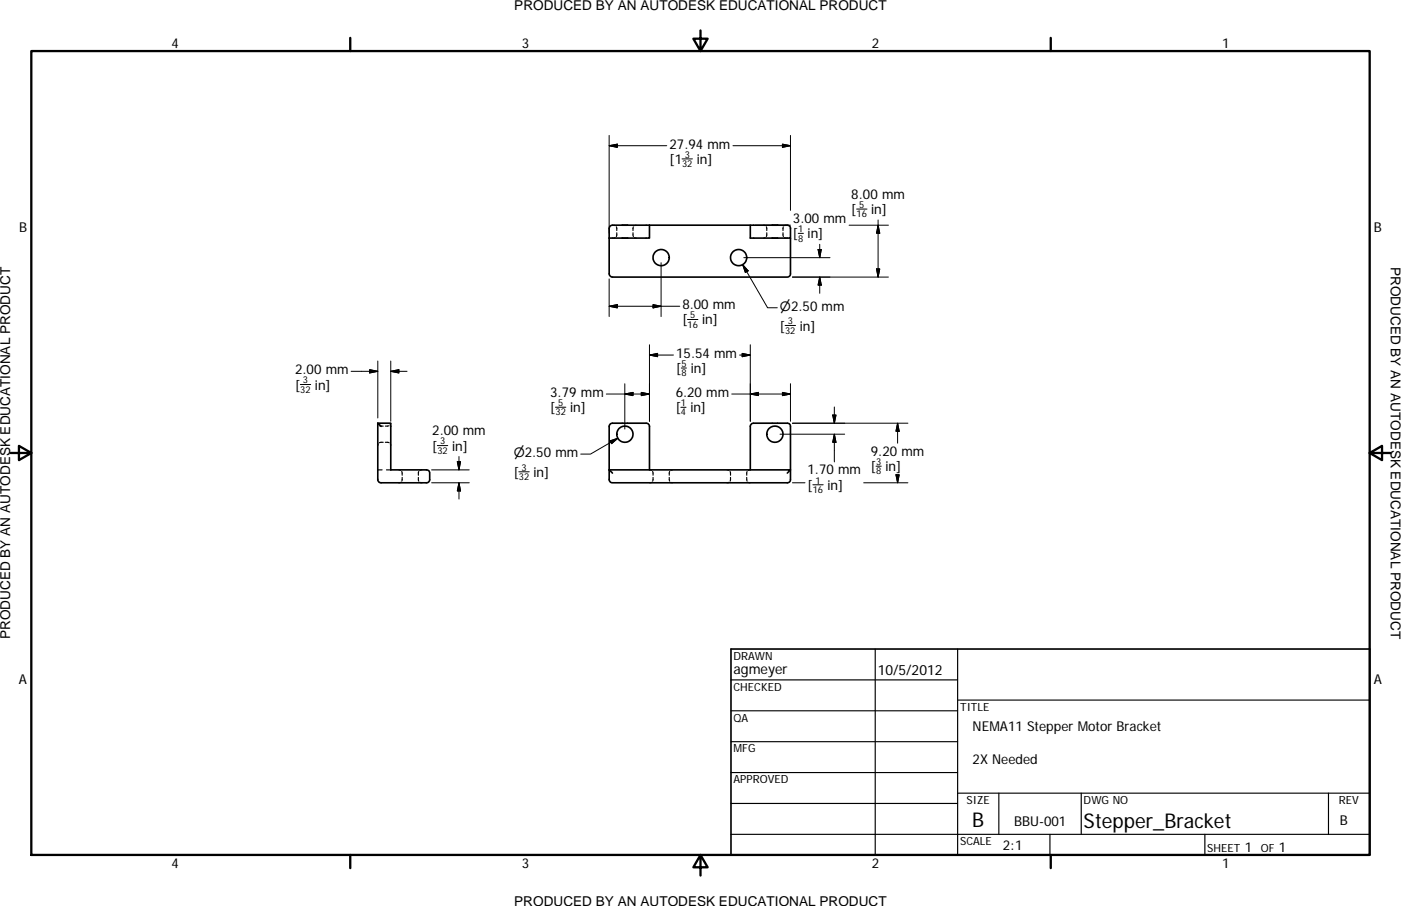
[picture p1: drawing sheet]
<svg xmlns="http://www.w3.org/2000/svg" width="432mm" height="279mm" viewBox="0 0 432 279" stroke-linecap="round" stroke-linejoin="round" font-family="sans-serif">
<g fill="none" stroke="#000" stroke-width=".51">
<path d="M191.8 69.4h1.6M191.8 73.4h1.6M200.2 69.4h-11.4a1.01 1.01 0 0 0-1.1 1v14a1.09 1.09 0 0 0 1.1 1h53.9a1.01 1.01 0 0 0 .9-1v-11M200.2 69.4h31M200.2 69.4v4h-12.5M231.2 69.4h11.5a.94 .94 0 0 1 .9 1v3h-12.4zM238 69.4h1.6M238 73.4h1.6M116.4 130.5h4v14.4h11a.94 .94 0 0 1 1 1v2.2l-.7 .8h-14.2l-.7-.2-.4-.8zM116.4 130.5l1.1 1M188.8 145.9l-1.1-1h55.9l-.9 1M200.2 144.9v-13.4l-.4-.8-.6-.2h-10.4l-.7 .2-.4 .8v16.4l.6 .9 54.4 .1 .6-.2 .3-.8v-16.4l-.3-.8-.6-.2h-10.4l-.7 .2-.4 .8v13.4"/>
<path d="M225.3 200.2h196.8v63.5h-196.8z"/>
<circle cx="203.8" cy="79.4" r="2.49"/>
<circle cx="227.7" cy="79.4" r="2.49"/>
<circle cx="192.6" cy="133.9" r="2.5"/>
<circle cx="238.8" cy="133.9" r="2.5"/>
</g>
<g fill="none" stroke="#000" stroke-width=".36">
<path d="M189.1 69.4l.5 .2M189.6 73.3l-.5 .1M189.9 70l.2 1.1M190.1 71.8l-.2 1.1M195.1 71.8l.1 1.1M195.2 70l-.1 1.1M195.6 73.3l.5 .1M196.1 69.4l-.5 .2M235.3 69.4l.5 .2M235.8 73.3l-.5 .1M236.2 70l.1 1.1M236.3 71.8l-.1 1.1"/>
<path d="M241.3 71.8l.1 1.1M241.4 70l-.1 1.1M241.8 73.3l.5 .1M242.3 69.4l-.5 .2M116.5 130.5l.1 .5M116.6 136.9l-.2 .5M117 131.3l1.1 .1M118.1 136.4l-1.2 .1M118.8 136.4l1.1 .1M119.9 131.3l-1.1 .1M120.3 136.9l.1 .5M120.4 130.5l-.1 .5"/>
<path d="M116.4 144.9h1.4M119.1 144.9h1.3M122.9 144.9l.5 .1M123.4 148.8l-.5 .1M123.8 145.4l.2 1.2M124 147.2l-.2 1.2M128.9 147.2l.2 1.2M129.1 145.4l-.2 1.2M129.4 148.8l.5 .1M129.9 144.9l-.5 .1M200.3 144.9l.5 .1M200.8 148.8l-.5 .1"/>
<path d="M201.1 145.4l.2 1.2M201.3 147.2l-.2 1.2M206.3 147.2l.1 1.2M206.4 145.4l-.1 1.2M206.8 148.8l.5 .1M207.3 144.9l-.5 .1M224.2 144.9l.4 .1M224.6 148.8l-.4 .1M225 145.4l.1 1.2M225.1 147.2l-.1 1.2M230.1 147.2l.2 1.2M230.3 145.4l-.2 1.2"/>
<path d="M230.7 148.8l.4 .1M231.1 144.9l-.4 .1M225.3 209.7h69.8M225.3 219.2h69.8M269.7 200.2v63.5M295.1 215.9h127M295.1 200.2v63.5M225.3 228.7h69.8M225.3 238.3h69.8M225.3 247.8h69.8M225.3 257.3h196.8M295.1 244.6h127"/>
<path d="M307.8 244.6v12.7M323.6 257.3v6.4M333.2 244.6v12.7M371.3 257.3v6.4M409.4 244.6v12.7"/>
</g>
<path d="M9.7 15.7h412.4v248h-412.4zM107.9 11.7v4M215.9 9.4v6.3l-2.2-3.8h4.4l-2.2 3.8M323.8 11.7v4M3.3 139.7h6.4l-3.9-2.2v4.4l3.9-2.2M422.1 139.7l3.9 2.2v-4.4l-3.9 2.2h6.4M107.9 263.7v4M215.9 263.7l2.2 3.8h-4.4l2.2-3.8v6.3M323.8 263.7v4" fill="none" stroke="#000" stroke-width=".71"/>
<g fill="none" stroke="#000" stroke-width=".31">
<path d="M187.7 41.8v30.1M187.7 44.9l2.6-.5v1zM187.7 44.9h17.8M210.2 49h3.2M241.2 44.5l2.4 .4-2.4 .5zM243.6 41.8v23.1M243.6 44.9h-17.7M229.2 79.5h26.6M232.8 69.4h10.8M246 72h1.6M252.1 76.9h1l-.5 2.6zM252.6 75.3v4.2"/>
<path d="M261.7 69.4h12.1M264 64.5h3.2M270.6 69.4l.5 2.5h-.9zM270.6 67.8v17.6M187.7 94.4h21.8M187.7 86v11.6M187.7 94.4l2.6-.5v1.1zM201.3 93.9l2.5 .5-2.5 .6zM203.8 81v16.6M211.9 98.5h3.2M228.9 81.6l7.7 13.3h3M228.9 81.6l1.7 1.9-.9 .5z"/>
<path d="M244.2 85.4h29.6M252.6 85.4v5M252.6 85.4l.5 2.5h-1zM270.2 82.9h.9l-.5 2.5zM92.6 118.6h3.2M108.2 114.5h8.2M113.9 114l2.5 .5-2.5 .5zM116.4 111.3v17.6M120.4 111.3v18.6M120.4 114.5l2.5-.5v1zM120.4 114.5h5.1M192.6 118.3v14"/>
<path d="M200.2 106.3v23.6M200.2 109.5l2.5-.5v1zM200.2 109.5h7.4M210 113.5h1.6M227.9 109.5h3.3M228.7 109l2.5 .5-2.5 .5zM231.2 106.3v23.6M242 100.4h3.2M243.6 118.3v11.6M134.8 137.4h3.2M171.2 125.6h3.2M186.9 121.5h13.3"/>
<path d="M188 136l2.4-.9-1.9 1.7zM190.4 135.1l-8.4 4.9h-3M192.6 121.5l2.5-.5v1zM197.7 121l2.5 .5-2.5 .5zM209.8 125.6h1.7M225.5 121.5h18.1M231.2 121.5l2.6-.5v1zM240.4 133.9h19.9M241.2 121l2.4 .5-2.4 .5zM256.6 128h1.1l-.5 2.5zM257.2 125.5v5M257.2 133.9v8.6"/>
<path d="M257.2 133.9l.5 2.5h-1.1zM276.6 130.5v6.2M276.6 130.5l.5 2.5h-1zM279.8 130.5h-35.6M133 144.9h11.6M133 148.9h11.6M140.9 142.4h1l-.4 2.5zM141.5 140.8v4.1M141.5 148.9l.4 2.5h-1zM141.5 148.9v5M159.9 145.5h3.2M244.2 148.9h3.9"/>
<path d="M250.5 149.5h3.2M266.2 148.9h13.6M270 143.8h1.6M276.1 146.4h1l-.5 2.5zM276.6 146.4v2.5"/>
</g>
<g fill="#000" stroke="#000" stroke-width=".31">
<path d="M187.7 44.9l2.6-.5v1zM241.2 44.5l2.4 .4-2.4 .5zM252.1 76.9h1l-.5 2.6zM270.6 69.4l.5 2.5h-.9zM187.7 94.4l2.6-.5v1.1zM201.3 93.9l2.5 .5-2.5 .6zM228.9 81.6l1.7 1.9-.9 .5zM252.6 85.4l.5 2.5h-1zM270.2 82.9h.9l-.5 2.5zM113.9 114l2.5 .5-2.5 .5zM120.4 114.5l2.5-.5v1zM200.2 109.5l2.5-.5v1z"/>
<path d="M228.7 109l2.5 .5-2.5 .5zM188 136l2.4-.9-1.9 1.7zM192.6 121.5l2.5-.5v1zM197.7 121l2.5 .5-2.5 .5zM231.2 121.5l2.6-.5v1zM241.2 121l2.4 .5-2.4 .5zM256.6 128h1.1l-.5 2.5zM257.2 133.9l.5 2.5h-1.1zM276.6 130.5l.5 2.5h-1zM140.9 142.4h1l-.4 2.5zM141.5 148.9l.4 2.5h-1zM276.1 146.4h1l-.5 2.5z"/>
</g>
<g font-size="6.3">
<text x="299.6" y="255.1">B</text>
<text x="334" y="255.3">Stepper_Bracket</text>
</g>
<g font-size="4.4">
<text x="226" y="208">agmeyer</text>
<text x="270.5" y="208.2">10/5/2012</text>
</g>
<g font-size="4.2">
<text x="158.5" y="3.1">PRODUCED BY AN AUTODESK EDUCATIONAL PRODUCT</text>
<text x="52.8" y="14.8">4</text>
<text x="160.8" y="14.8">3</text>
<text x="268.7" y="14.8">2</text>
<text x="376.7" y="14.8">1</text>
<text x="206.3" y="45.8">27.94 mm</text>
<text x="206.3" y="50.5">[1</text>
<text x="214.7" y="50.5">in]</text>
<text x="262.4" y="61.3">8.00 mm</text>
<text x="5.9" y="71.4">B</text>
<text x="244.4" y="68.8">3.00 mm</text>
<text x="262.4" y="66">[</text>
<text x="268.5" y="66">in]</text>
<text x="423.4" y="71.4">B</text>
<text x="244.4" y="73.5">[ in]</text>
<text x="428.7" y="82.3" transform="rotate(90 428.7 82.3)">PRODUCED BY AN AUTODESK EDUCATIONAL PRODUCT</text>
<text x="210.3" y="95.4">8.00 mm</text>
<text x="210.3" y="100.1">[</text>
<text x="216.4" y="100.1">in]</text>
<text x="240.4" y="101.9">[</text>
<text x="246.5" y="101.9">in]</text>
<text x="208.4" y="110.4">15.54 mm</text>
<text x="91" y="115.4">2.00 mm</text>
<text x="208.4" y="115">[ in]</text>
<text x="91" y="120.1">[</text>
<text x="97.1" y="120.1">in]</text>
<text x="169.6" y="122.4">3.79 mm</text>
<text x="208.3" y="122.4">6.20 mm</text>
<text x="169.6" y="127.1">[</text>
<text x="175.7" y="127.1">in]</text>
<text x="208.3" y="127.1">[ in]</text>
<text x="133.2" y="134.3">2.00 mm</text>
<text x="133.2" y="139">[</text>
<text x="139.3" y="139">in]</text>
<text x="268.4" y="140.6">9.20 mm</text>
<text x="158.3" y="147">[</text>
<text x="164.4" y="147">in]</text>
<text x="248.9" y="146.3">1.70 mm</text>
<text x="268.4" y="145.3">[ in]</text>
<text x="248.9" y="151">[</text>
<text x="255" y="151">in]</text>
<text x="3.1" y="197.1" transform="rotate(-90 3.1 197.1)">PRODUCED BY AN AUTODESK EDUCATIONAL PRODUCT</text>
<text x="5.8" y="211.1">A</text>
<text x="423.4" y="211.1">A</text>
<text x="299.8" y="225.4">NEMA11 Stepper Motor Bracket</text>
<text x="299.8" y="235.5">2X Needed</text>
<text x="312.6" y="254.7">BBU-001</text>
<text x="412.9" y="254.5">B</text>
<text x="309.1" y="262.1">2:1</text>
<text x="383.7" y="262.8">1</text>
<text x="394.2" y="262.8">1</text>
<text x="52.8" y="267.7">4</text>
<text x="160.8" y="267.7">3</text>
<text x="268.7" y="267.7">2</text>
<text x="376.7" y="267.7">1</text>
<text x="158.5" y="279.4">PRODUCED BY AN AUTODESK EDUCATIONAL PRODUCT</text>
</g>
<g font-size="4">
<text x="240.4" y="95.9">⌀2.50 mm</text>
<text x="158.3" y="141">⌀2.50 mm</text>
</g>
<g font-size="3.5">
<text x="226" y="203.4">DRAWN</text>
<text x="226" y="213">CHECKED</text>
<text x="295.9" y="219.2">TITLE</text>
<text x="226" y="222.5">QA</text>
<text x="226" y="232.1">MFG</text>
<text x="226" y="241.6">APPROVED</text>
<text x="297.9" y="247.9">SIZE</text>
<text x="334" y="247.9">DWG NO</text>
<text x="412.7" y="247.9">REV</text>
<text x="295.9" y="260.6">SCALE</text>
<text x="372.1" y="262.8">SHEET</text>
<text x="388.6" y="262.8">OF</text>
</g>
<g font-size="2.9">
<text x="210.2" y="51.6">32</text>
<text x="211" y="48.6">3</text>
<text x="264.8" y="64.1">5</text>
<text x="246" y="71.6">1</text>
<text x="264" y="67">16</text>
<text x="246" y="74.5">8</text>
<text x="211.9" y="101.1">16</text>
<text x="212.7" y="98.2">5</text>
<text x="242.8" y="100">3</text>
<text x="242" y="103">32</text>
<text x="210" y="113.1">5</text>
<text x="93.4" y="118.2">3</text>
<text x="210" y="116.1">8</text>
<text x="92.6" y="121.1">32</text>
<text x="172" y="125.2">5</text>
<text x="209.8" y="125.2">1</text>
<text x="171.2" y="128.1">32</text>
<text x="209.8" y="128.1">4</text>
<text x="135.6" y="137.1">3</text>
<text x="134.8" y="140">32</text>
<text x="270" y="143.4">3</text>
<text x="159.9" y="148">32</text>
<text x="160.7" y="145.1">3</text>
<text x="251.3" y="149.1">1</text>
<text x="270" y="146.3">8</text>
<text x="250.5" y="152">16</text>
</g>
</svg>
